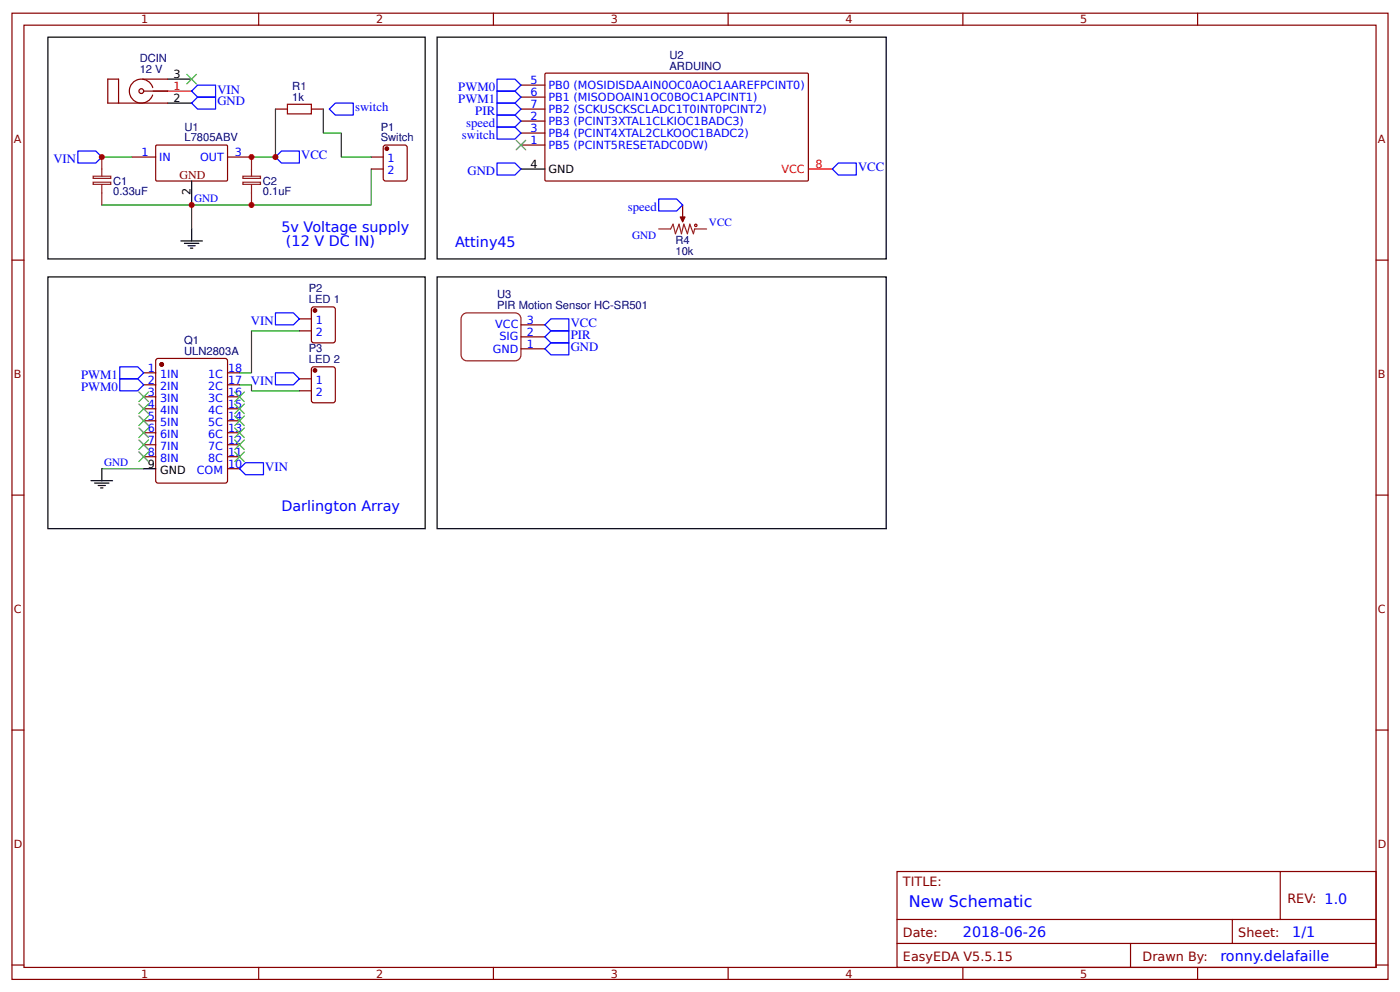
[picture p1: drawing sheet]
<svg xmlns="http://www.w3.org/2000/svg" width="309mm" height="219mm" viewBox="0 0 309 219" stroke-linecap="round" stroke-linejoin="round" font-family="sans-serif">
<g fill="none" stroke="#800" stroke-width=".26">
<path d="M2.6 2.9h304.1v213.3h-304.1zM5.3 5.6h298.7v207.9h-298.7zM31.5 17.5h5.5M57.1 2.9v2.7M109 2.9v2.7M115.1 18.8h5.3M120.4 16.3l.2-.2 57.9 .1 .1 .2v23.4l-.3 .2-57.8-.1-.1-.2zM160.9 2.9v2.7M212.7 2.9v2.7M264.6 2.9v2.7M26.2 22.8v-5.3h-2.4v5.3h13.2M31.7 20.1h5.3"/>
<path d="M60.9 24.1h2.6M68.8 24.1h2.6M115.1 24.1h5.3M115.1 32h5.3M115.1 26.7h5.3M115.1 29.4h5.3M115.1 21.4h5.3M2.6 57.4h2.7M304 57.4h2.7M34.5 79.4l.4-.3h14.8l.5 .3 .1 26.7-.3 .5h-15.1l-.4-.2zM66.1 70.4h2.7M66.1 73h2.7"/>
<path d="M69.1 67.8l4.5-.1 .4 .3 .1 7.1-.3 .5-4.5 .1-.4-.3-.1-7.1zM31.7 82.3h2.7M31.7 84.9h2.7M31.7 87.6h2.7M31.7 90.2h2.7M31.7 92.9h2.7M31.7 95.5h2.7M31.7 98.2h2.7M50.3 82.3h2.6M50.3 84.9h2.6M50.3 87.6h2.6M50.3 90.2h2.6"/>
<path d="M50.3 92.9h2.6M50.3 95.5h2.6M50.3 98.2h2.6M66.1 83.6h2.7M66.1 86.3h2.7M69.1 81h4.5l.4 .2 .1 7.2-.3 .4-4.5 .1-.4-.3-.1-7.1zM2.6 109.3h2.7M31.7 100.8h2.7M50.3 100.8h2.6M50.3 103.5h2.6M304 109.3h2.7M2.6 161.1h2.7"/>
<path d="M304 161.1h2.7M198.2 192.4h105.8v21.1h-105.8zM282.8 192.4v10.5M2.6 213h2.7M57.1 213.5v2.7M109 213.5v2.7M160.9 213.5v2.7M198.2 202.9h105.8M198.2 208.2h105.8M212.7 213.5v2.7M249.8 208.2v5.3M264.6 213.5v2.7"/>
<path d="M272.3 202.9v5.3M304 213h2.7"/>
</g>
<path d="M37 17.5h5.3M37 22.8h5.3M115.1 37.3h5.3M40 53.2h4.7M40.7 53.7h3.2M41.5 54.2h1.6M42.1 54.8h.5M42.3 50.5v2.7M31.7 103.5h2.7" fill="none" stroke="#000" stroke-width=".26"/>
<g fill="#800" stroke="#800" stroke-width=".26">
<circle cx="35.7" cy="80.4" r=".4"/>
<circle cx="69.6" cy="68.5" r=".4"/>
<circle cx="69.6" cy="81.8" r=".4"/>
</g>
<path d="M63.5 23h5.3v2.1h-5.3z" fill="none" stroke="#a00000" stroke-width=".26"/>
<path d="M37 20.1h5.3M178.6 37.3h5.3" fill="none" stroke="#f00" stroke-width=".26"/>
<path d="M82 37.3v7.9h-39.7v5.3" fill="none" stroke="#080" stroke-width=".26"/>
<circle cx="31.2" cy="20.1" r=".53" fill="#efefef" stroke="#800" stroke-width=".26"/>
<path d="M33.8 19.3a2.65 2.65 0 0 0-4.1-1.4 2.65 2.65 0 0 0-.1 4.3 2.65 2.65 0 0 0 4.1-1.2M29.1 34.7h5.3M34.4 32.1l.3-.1 15.4 .1 .2 .2-.1 7.5-.2 .2-15.5-.1-.1-.2zM50.3 34.7h5.3M82 34.7h2.7M82 37.3h2.7M84.9 32.1l4.5-.1 .5 .3 .1 7.1-.3 .5-4.5 .1-.5-.3v-7.2zM150.8 45.2v2.7M115.1 74.3h5.3M115.1 71.7h5.3M115.1 77h5.3" fill="none" stroke="#800" stroke-width=".26"/>
<path d="M10.6 8.2h83.3v48.9h-83.3zM96.6 8.2h99.2v48.9h-99.2zM42.3 40v5.2M10.6 61.1h83.3v55.6h-83.3zM20.1 106.1h4.8M20.9 106.6h3.2M21.7 107.2h1.6M22.2 107.7h.6M22.5 103.5v2.6" fill="none" stroke="#000" stroke-width=".26"/>
<path d="M22.5 34.7h6.6M60.9 24.1v10.6h-5.3M71.4 24.1v5.3h4v5.3h6.6M22.5 45.2h19.8M66.1 73h-10.5v9.3h-2.7M52.9 84.9h2.7v1.4h10.5M22.5 103.5h9.2" fill="none" stroke="#080" stroke-width=".26"/>
<g fill="#800" stroke="#800" stroke-width=".26">
<path d="M150.3 47.9h1l-.5 1z"/>
<circle cx="85.5" cy="32.8" r=".4"/>
</g>
<g fill="#000" stroke="#3c3" stroke-width=".26">
<path d="M41.3 16.4l2.1 2.1zM43.4 16.4l-2.1 2.1z"/>
<path d="M114 31l2.2 2.1zM116.2 31l-2.2 2.1z"/>
<path d="M30.7 86.5l2.1 2.1zM32.8 86.5l-2.1 2.1z"/>
<path d="M30.7 89.2l2.1 2.1zM30.7 91.3l2.1-2.1z"/>
<path d="M30.7 91.8l2.1 2.1zM32.8 91.8l-2.1 2.1z"/>
<path d="M30.7 94.5l2.1 2.1zM32.8 94.5l-2.1 2.1z"/>
<path d="M30.7 97.1l2.1 2.1zM32.8 97.1l-2.1 2.1z"/>
<path d="M30.7 99.7l2.1 2.2zM32.8 99.7l-2.1 2.2z"/>
<path d="M51.9 99.7l2.1 2.2zM54 99.7l-2.1 2.2z"/>
<path d="M51.9 97.1l2.1 2.1zM54 97.1l-2.1 2.1z"/>
<path d="M51.9 94.5l2.1 2.1zM54 94.5l-2.1 2.1z"/>
<path d="M51.9 91.8l2.1 2.1zM54 91.8l-2.1 2.1z"/>
<path d="M51.9 89.2l2.1 2.1zM54 89.2l-2.1 2.1z"/>
<path d="M51.9 86.5l2.1 2.1zM54 86.5l-2.1 2.1z"/>
</g>
<path d="M20.6 38.9h3.9v.5h-3.9zM22.5 34.7v4.2M53.7 38.9h3.8v.5h-3.8zM55.6 34.7v4.2M20.6 40.2h3.9v.5h-3.9zM22.5 40.7v4.5M53.7 40.2h3.8v.5h-3.8zM55.6 40.7v4.5M145.5 50.5h2.7l.5-1 .5 2.1 .8-2.1 .5 2.1 .6-2.1 .8 2.1 .5-2.1 .8 2.1 .3-1.1h2.6M150.8 47.9v1M102.1 69.6l.7-.5h.4h10.6a1.32 1.32 0 0 1 1.3 1.3v7.9a1.32 1.32 0 0 1-1.3 1.3h-10.6a1.32 1.32 0 0 1-1.3-1.3v-7.9z" fill="none" stroke="#8d2323" stroke-width=".26"/>
<circle cx="153.7" cy="49.7" r=".26" fill="none" stroke="#a00000" stroke-width=".26"/>
<g fill="none" stroke="#00f" stroke-width=".26">
<path d="M109.8 17.5h4l1.3 1.3-1.3 1.3h-4zM17.2 33.3h4l1.3 1.4-1.3 1.3h-4zM42.3 22.8l1.4-1.4h3.9v2.7h-3.9zM42.3 20.1l1.4-1.3h3.9v2.6h-3.9zM60.9 34.7l1.3-1.4h3.9v2.7h-3.9zM72.8 24.1l1.3-1.3h4v2.6h-4zM109.8 20.1h4l1.3 1.3-1.3 1.4h-4zM109.8 28h4l1.3 1.4-1.3 1.3h-4zM109.8 25.4h4l1.3 1.3-1.3 1.3h-4zM109.8 36h4l1.3 1.3-1.3 1.3h-4zM109.8 22.8h4l1.3 1.3-1.3 1.3h-4zM185.2 36h4v2.6h-4l-1.3-1.3z"/>
<path d="M145.5 43.9h4l1.3 1.3-1.3 1.4h-4zM60.9 69.1h3.9l1.3 1.3-1.3 1.3h-3.9zM120.4 71.7l1.3-1.3h4v2.6h-4zM120.4 74.3l1.3-1.3h4v2.7h-4zM120.4 77l1.3-1.3h4v2.6h-4zM26.5 83.6h3.9l1.3 1.3-1.3 1.4h-3.9zM26.5 81h3.9l1.3 1.3-1.3 1.3h-3.9zM60.9 82.3h3.9l1.3 1.3-1.3 1.3h-3.9zM52.9 103.5l1.3-1.4h4v2.7h-4z"/>
</g>
<g fill="#c00">
<circle cx="22.5" cy="34.7" r=".66"/>
<circle cx="42.3" cy="45.2" r=".66"/>
<circle cx="55.6" cy="45.2" r=".66"/>
<circle cx="55.6" cy="34.7" r=".66"/>
<circle cx="60.9" cy="34.7" r=".66"/>
</g>
<path d="M96.6 61.1h99.2v55.6h-99.2z" fill="none" stroke="#000" stroke-width=".26"/>
<text font-size="3.5" fill="#00f" x="200.8" y="200.3">New Schematic</text>
<g font-size="3.2" fill="#00f">
<text x="62.2" y="51.1">5v Voltage supply</text>
<text x="63.2" y="54.3">(12 V DC IN)</text>
<text x="100.5" y="54.5">Attiny45</text>
<text x="62.2" y="112.7">Darlington Array</text>
<text x="212.7" y="206.9">2018-06-26</text>
<text x="285.5" y="206.9">1/1</text>
<text x="269.6" y="212.2">ronny.delafaille</text>
</g>
<g font-size="2.8" fill="#00f">
<text x="48" y="23.3">GND</text>
<text x="48" y="20.6">VIN</text>
<text x="101.3" y="20.1">PWM0</text>
<text x="101.3" y="22.8">PWM1</text>
<text x="78.5" y="24.6">switch</text>
<text x="103" y="28">speed</text>
<text x="105" y="25.4">PIR</text>
<text x="11.8" y="36">VIN</text>
<text x="66.5" y="35.2">VCC</text>
<text x="102" y="30.7">switch</text>
<text x="103.3" y="38.6">GND</text>
<text x="189.6" y="37.8">VCC</text>
<text x="138.7" y="46.6">speed</text>
<text x="55.4" y="71.8">VIN</text>
<text x="126.1" y="72.2">VCC</text>
<text x="126.1" y="74.9">PIR</text>
<text x="126.1" y="77.5">GND</text>
<text x="17.9" y="83.6">PWM1</text>
<text x="17.9" y="86.3">PWM0</text>
<text x="55.4" y="85">VIN</text>
<text x="58.6" y="104">VIN</text>
</g>
<g font-size="2.8" fill="#800">
<text x="199.5" y="195.5">TITLE:</text>
<text x="284.4" y="199.2">REV: 1.0</text>
<text x="199.5" y="206.9">Date:</text>
<text x="273.6" y="206.9">Sheet:</text>
<text x="199.5" y="212.2">EasyEDA V5.5.15</text>
<text x="252.4" y="212.2">Drawn By:</text>
</g>
<text font-size="2.6" fill="#800" x="39.7" y="39.4">GND</text>
<g font-size="2.5" fill="#800">
<text x="31.2" y="5.2">1</text>
<text x="83.1" y="5.2">2</text>
<text x="134.9" y="5.2">3</text>
<text x="186.8" y="5.2">4</text>
<text x="238.7" y="5.2">5</text>
<text x="3" y="31.5">A</text>
<text x="304.4" y="31.5">A</text>
<text x="3" y="83.3">B</text>
<text x="304.4" y="83.3">B</text>
<text x="3" y="135.2">C</text>
<text x="304.4" y="135.2">C</text>
<text x="3" y="187.1">D</text>
<text x="304.4" y="187.1">D</text>
<text x="31.2" y="215.8">1</text>
<text x="83.1" y="215.8">2</text>
<text x="134.9" y="215.8">3</text>
<text x="186.8" y="215.8">4</text>
<text x="238.7" y="215.8">5</text>
</g>
<g font-size="2.5" fill="#000080">
<text x="30.9" y="16.1">12 V</text>
<text x="30.9" y="13.7">DCIN</text>
<text x="147.9" y="15.3">ARDUINO</text>
<text x="147.9" y="12.9">U2</text>
<text x="64.6" y="22.2">1k</text>
<text x="64.6" y="19.8">R1</text>
<text x="40.8" y="28.8">U1</text>
<text x="84.1" y="28.8">P1</text>
<text x="40.8" y="31.2">L7805ABV</text>
<text x="84.1" y="31.2">Switch</text>
<text x="25" y="40.7">C1</text>
<text x="58.1" y="40.7">C2</text>
<text x="25" y="43.1">0.33uF</text>
<text x="58.1" y="43.1">0.1uF</text>
<text x="149.2" y="53.8">R4</text>
<text x="149.2" y="56.2">10k</text>
<text x="68.2" y="64.5">P2</text>
<text x="109.8" y="65.9">U3</text>
<text x="68.2" y="66.9">LED 1</text>
<text x="109.8" y="68.3">PIR Motion Sensor HC-SR501</text>
<text x="40.7" y="75.9">Q1</text>
<text x="68.2" y="77.8">P3</text>
<text x="40.7" y="78.3">ULN2803A</text>
<text x="68.2" y="80.2">LED 2</text>
</g>
<g font-size="2.5">
<text x="38.4" y="17.2">3</text>
<text x="38.4" y="22.5">2</text>
<text x="117.2" y="37">4</text>
<text x="121.2" y="38.1">GND</text>
<text x="42.1" y="43.1" transform="rotate(-90 42.1 43.1)">2</text>
<text x="32.7" y="103.2">9</text>
<text x="35.4" y="104.5">GND</text>
</g>
<g font-size="2.5" fill="#f00">
<text x="38.4" y="19.8">1</text>
<text x="172.7" y="38.1">VCC</text>
<text x="180.2" y="37">8</text>
</g>
<g font-size="2.5" fill="#00f">
<text x="117.2" y="18.5">5</text>
<text x="117.2" y="21.2">6</text>
<text x="117.2" y="23.8">7</text>
<text x="121.2" y="19.6">PB0 (MOSIDISDAAIN0OC0AOC1AAREFPCINT0)</text>
<text x="121.2" y="22.2">PB1 (MISODOAIN1OC0BOC1APCINT1)</text>
<text x="117.2" y="26.5">2</text>
<text x="117.2" y="29.1">3</text>
<text x="121.2" y="27.5">PB3 (PCINT3XTAL1CLKIOC1BADC3)</text>
<text x="121.2" y="24.9">PB2 (SCKUSCKSCLADC1T0INT0PCINT2)</text>
<text x="31.2" y="34.4">1</text>
<text x="35.2" y="35.5">IN</text>
<text x="44.2" y="35.5">OUT</text>
<text x="51.9" y="34.4">3</text>
<text x="85.6" y="35.7">1</text>
<text x="117.2" y="31.8">1</text>
<text x="121.2" y="32.8">PB5 (PCINT5RESETADC0DW)</text>
<text x="121.2" y="30.2">PB4 (PCINT4XTAL2CLKOOC1BADC2)</text>
<text x="85.6" y="38.4">2</text>
<text x="42.9" y="44.6">GND</text>
<text x="139.6" y="52.8">GND</text>
<text x="156.6" y="49.9">VCC</text>
<text x="69.8" y="71.4">1</text>
<text x="116.4" y="71.6">3</text>
<text x="69.8" y="74.1">2</text>
<text x="108.9" y="77.9">GND</text>
<text x="109.4" y="72.5">VCC</text>
<text x="110.4" y="75.1">SIG</text>
<text x="116.4" y="74.1">2</text>
<text x="116.4" y="76.9">1</text>
<text x="32.7" y="82">1</text>
<text x="35.4" y="83.3">1IN</text>
<text x="46" y="83.3">1C</text>
<text x="50.4" y="82">18</text>
<text x="32.7" y="84.7">2</text>
<text x="32.7" y="87.3">3</text>
<text x="32.7" y="90">4</text>
<text x="35.4" y="86">2IN</text>
<text x="35.4" y="88.6">3IN</text>
<text x="46" y="88.6">3C</text>
<text x="46" y="86">2C</text>
<text x="50.4" y="90">15</text>
<text x="50.4" y="87.3">16</text>
<text x="50.4" y="84.7">17</text>
<text x="69.8" y="84.7">1</text>
<text x="69.8" y="87.3">2</text>
<text x="32.7" y="92.6">5</text>
<text x="32.7" y="95.2">6</text>
<text x="35.4" y="91.3">4IN</text>
<text x="35.4" y="93.9">5IN</text>
<text x="46" y="93.9">5C</text>
<text x="46" y="91.3">4C</text>
<text x="50.4" y="95.2">13</text>
<text x="50.4" y="92.6">14</text>
<text x="32.7" y="97.9">7</text>
<text x="32.7" y="100.5">8</text>
<text x="35.4" y="96.6">6IN</text>
<text x="35.4" y="99.2">7IN</text>
<text x="35.4" y="101.9">8IN</text>
<text x="46" y="101.9">8C</text>
<text x="46" y="99.2">7C</text>
<text x="46" y="96.6">6C</text>
<text x="50.4" y="100.5">11</text>
<text x="50.4" y="97.9">12</text>
<text x="23" y="102.8">GND</text>
<text x="43.5" y="104.5">COM</text>
<text x="50.4" y="103.2">10</text>
</g>
</svg>
